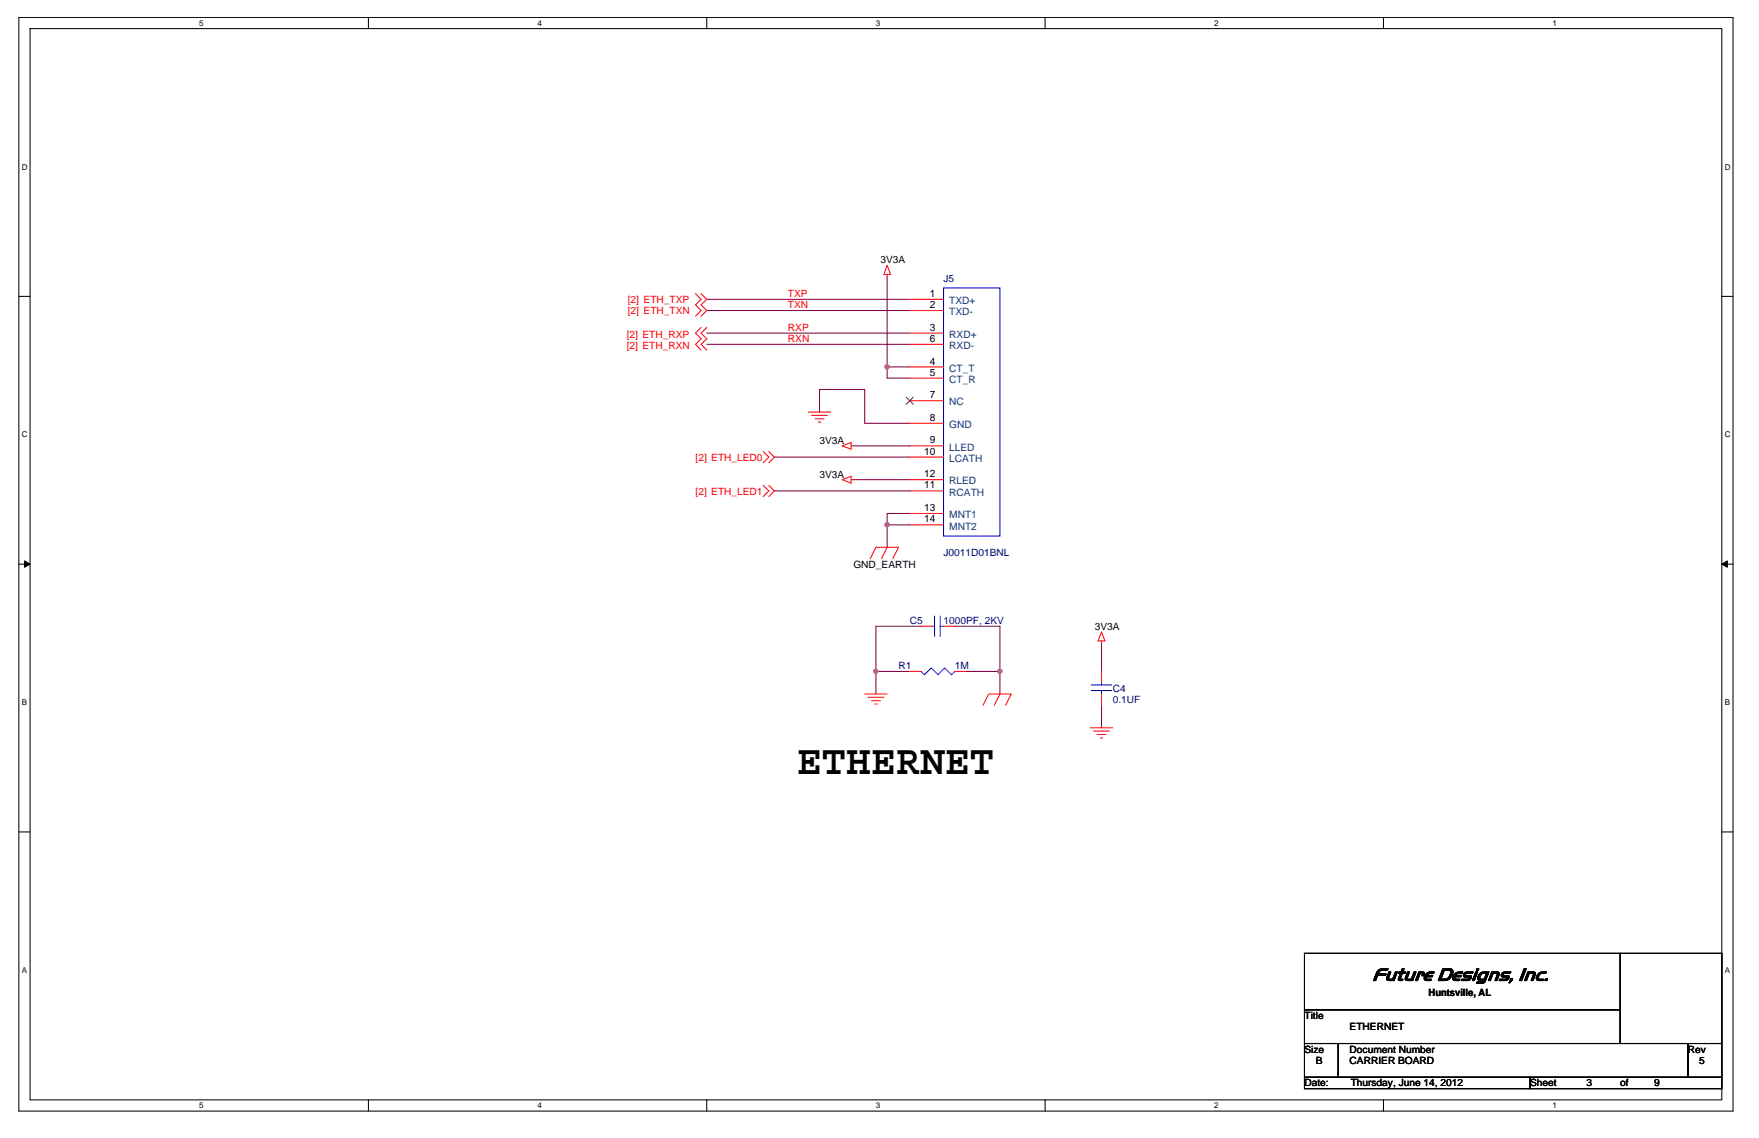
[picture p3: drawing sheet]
<svg xmlns="http://www.w3.org/2000/svg" width="432mm" height="279mm" viewBox="0 0 432 279" stroke-linecap="round" stroke-linejoin="round" font-family="sans-serif">
<path d="M4.6 4.3h420.8v268.5h-420.8zM7.4 7h415.3v263h-415.3z" fill="none" stroke="#000" stroke-width=".25"/>
<g fill="#fff">
<path d="M48.9 4.6h1.1v2.2h-1.1z"/>
<path d="M48.9 270.3h1.1v2.2h-1.1z"/>
</g>
<path d="M90.4 4.3v2.7M90.4 270v2.8" fill="none" stroke="#000" stroke-width=".25"/>
<g fill="#fff">
<path d="M132 4.6h1.1v2.2h-1.1z"/>
<path d="M132 270.3h1.1v2.2h-1.1z"/>
</g>
<path d="M173.5 4.3v2.7M173.5 270v2.8" fill="none" stroke="#000" stroke-width=".25"/>
<g fill="#fff">
<path d="M215 4.6h1.1v2.2h-1.1z"/>
<path d="M215 270.3h1.1v2.2h-1.1z"/>
</g>
<path d="M256.6 4.3v2.7M256.6 270v2.8" fill="none" stroke="#000" stroke-width=".25"/>
<g fill="#fff">
<path d="M298.1 4.6h1.1v2.2h-1.1z"/>
<path d="M298.1 270.3h1.1v2.2h-1.1z"/>
</g>
<path d="M339.6 4.3v2.7M339.6 270v2.8" fill="none" stroke="#000" stroke-width=".25"/>
<g fill="#fff">
<path d="M381.1 4.6h1.1v2.2h-1.1z"/>
<path d="M381.1 270.3h1.1v2.2h-1.1z"/>
<path d="M5.3 39.9h1.4v2.2h-1.4z"/>
<path d="M423.4 39.9h1.4v2.2h-1.4z"/>
<path d="M5.3 105.6h1.4v2.2h-1.4z"/>
<path d="M423.4 105.6h1.4v2.2h-1.4z"/>
</g>
<path d="M4.6 72.8h2.8M422.7 72.8h2.7" fill="none" stroke="#000" stroke-width=".25"/>
<g fill="#fff">
<path d="M5.3 171.4h1.4v2.2h-1.4z"/>
<path d="M423.4 171.4h1.3v2.2h-1.3z"/>
</g>
<path d="M4.6 138.5h2.8M422.7 138.5h2.7" fill="none" stroke="#000" stroke-width=".25"/>
<path d="M6 137.7l1.4 .8-1.4 .8zM422.7 138.5l1.3-.8v1.6z" fill="#000" stroke="#000" stroke-width=".25"/>
<g fill="#fff">
<path d="M5.3 237.1h1.4v2.2h-1.4z"/>
<path d="M423.4 237.1h1.3v2.2h-1.3z"/>
</g>
<path d="M4.6 204.3h2.8M422.7 204.3h2.7M320.2 234.1h77.5v13.8h-77.5zM397.7 234.1h25v22.1h-25zM320.2 247.9h77.5v8.3h-77.5zM320.2 256.2h8.3v8.3h-8.3zM328.5 256.2h85.9v8.3h-85.9zM414.4 256.2h8.3v8.3h-8.3zM320.2 264.5h55.4v2.8h-55.4zM375.6 264.5h47.1v2.8h-47.1z" fill="none" stroke="#000" stroke-width=".25"/>
<g fill="none" stroke="#800040" stroke-width=".25">
<path d="M173.5 73.5h49.8M173.5 76.2h49.8M217.8 67.9v22.2M173.5 84.5h49.8M173.5 81.8h49.8M217.8 90.1h5.5M217.8 90.1v2.7h5.5M190.1 112.2h33.2M201.2 101.2v-5.6h11.1v8.3h11M209.5 117.8h13.8M209.5 109.5h13.8M190.1 120.5h33.2"/>
<path d="M217.8 128.9h5.5M217.8 128.9v5.5M223.3 126.1h-5.5v2.8M226.1 153.8h-11.1v11M234.4 153.8h11.1v11M270.4 157.9v6.9M215 164.8h8.3M215 164.8v5.6M237.2 164.8h8.3M245.5 164.8v5.6M270.4 173.1v5.6"/>
</g>
<g fill="#f0f" stroke="#f0f" stroke-width=".25">
<circle cx="215" cy="164.8" r=".54"/>
<circle cx="245.4" cy="164.8" r=".54"/>
<circle cx="217.7" cy="128.8" r=".54"/>
<circle cx="217.7" cy="90.1" r=".54"/>
</g>
<g fill="none" stroke="#f00" stroke-width=".25">
<path d="M170.7 72.1l1.4 1.4-1.4 1.3 1.4 1.4-1.4 1.4M172.1 72.1l1.4 1.4-1.4 1.3 1.4 1.4-1.4 1.4M217.8 67.4v.5M217.8 65.2l.8 2.2h-1.6zM223.3 73.5h8.3M223.3 76.2h8.3M172.1 80.4l-1.4 1.4 1.4 1.4-1.4 1.3 1.4 1.4M173.5 80.4l-1.4 1.4 1.4 1.4-1.4 1.3 1.4 1.4M223.3 92.8h8.3M223.3 81.8h8.3M223.3 90.1h8.3M223.3 84.5h8.3"/>
<path d="M223.3 98.4h8.3M187.3 110.9l1.4 1.3-1.4 1.4M187.3 119.2l1.4 1.3-1.4 1.4M188.7 110.9l1.4 1.3-1.4 1.4M188.7 119.2l1.4 1.3-1.4 1.4M198.4 101.2h5.5M199.2 102h3.9M200.1 102.8h2.2M200.9 103.6h.6M206.7 109.5l2.2-.9v1.7zM206.7 117.8l2.2-.9v1.7zM208.9 109.5h.6"/>
<path d="M208.9 117.8h.6M223.3 103.9h8.3M223.3 109.5h8.3M223.3 112.2h8.3M223.3 117.8h8.3M213.6 137.2l1.4-2.8h5.6l-1.4 2.8M217.8 134.4l-1.4 2.8M223.3 120.5h8.3M223.3 126.1h8.3M223.3 128.9h8.3M226.1 153.8h2.8M231.6 153.8h2.8"/>
<path d="M270.4 157.4v.5M270.4 155.2l.8 2.2h-1.6zM212.3 170.4h5.5M213.1 171.2h3.9M213.9 172h2.2M214.7 172.8h.6M223.3 164.8h2.8M234.4 164.8h2.8M241.3 173.1l1.4-2.7h5.6l-1.4 2.7M245.5 170.4l-1.4 2.7M267.6 178.7h5.5M268.4 179.5h3.9"/>
<path d="M270.4 164.8v2.8M270.4 170.4v2.7M269.3 180.3h2.2M270.1 181.2h.6"/>
</g>
<path d="M231.6 70.7h13.9v60.9h-13.9zM228.9 153.8h.5M229.4 151.3v5M230.8 153.8h.8M230.8 151.3v5M226.1 164.8l.8 .8 1.7-1.6 1.7 1.6 1.6-1.6 1.7 1.6 .8-.8M267.9 169.5h5M267.9 168.1h5M270.4 167.6v.5M270.4 169.5v.9" fill="none" stroke="#00f" stroke-width=".25"/>
<path d="M222.5 97.5l1.7 1.8M224.2 97.5l-1.8 1.8" fill="none" stroke="#804000" stroke-width=".25"/>
<text font-size="10.2" x="195.6" y="190">ETHERNET</text>
<text font-size="4.7" x="336.9" y="240.7">Future Designs, Inc.</text>
<g font-size="2.5">
<text x="216.1" y="64.6">3V3A</text>
<text x="228.3" y="72.9">1</text>
<text x="228.3" y="75.6">2</text>
<text x="228.3" y="81.2">3</text>
<text x="228.3" y="83.9">6</text>
<text x="228.3" y="89.5">4</text>
<text x="228.3" y="92.2">5</text>
<text x="228.3" y="97.8">7</text>
<text x="228.3" y="103.3">8</text>
<text x="201.2" y="108.9">3V3A</text>
<text x="226.9" y="111.6">10</text>
<text x="228.3" y="108.9">9</text>
<text x="201.2" y="117.3">3V3A</text>
<text x="226.9" y="117.2">12</text>
<text x="226.9" y="119.9">11</text>
<text x="226.9" y="125.5">13</text>
<text x="226.9" y="128.3">14</text>
<text x="209.5" y="139.4">GND_EARTH</text>
<text x="268.7" y="154.6">3V3A</text>
<text x="350.7" y="244.6">Huntsville, AL</text>
<text x="320.2" y="250.1">Title</text>
<text x="331.3" y="252.9">ETHERNET</text>
<text x="320.2" y="258.4">Size</text>
<text x="323" y="261.2">B</text>
<text x="331.3" y="258.4">Document Number</text>
<text x="331.3" y="261.2">CARRIER BOARD</text>
<text x="414.4" y="258.4">Rev</text>
<text x="417.1" y="261.2">5</text>
<text x="320.2" y="266.7">Date:</text>
<text x="331.6" y="266.7">Thursday, June 14, 2012</text>
<text x="375.6" y="266.7">Sheet</text>
<text x="389.4" y="266.7">3</text>
<text x="397.7" y="266.7">of</text>
<text x="406.1" y="266.7">9</text>
</g>
<g font-size="2.5" fill="#000080">
<text x="231.6" y="69.3">J5</text>
<text x="231.6" y="136.6">J0011D01BNL</text>
<text x="223.3" y="153.2">C5</text>
<text x="231.6" y="153.2">1000PF, 2KV</text>
<text x="220.6" y="164.3">R1</text>
<text x="234.4" y="164.3">1M</text>
<text x="273.1" y="169.8">C4</text>
<text x="273.1" y="172.6">0.1UF</text>
</g>
<g font-size="2.5" fill="#f00">
<text x="154.1" y="74.3">[2] ETH_TXP</text>
<text x="154.1" y="77.1">[2] ETH_TXN</text>
<text x="193.4" y="75.7">TXN</text>
<text x="193.4" y="72.9">TXP</text>
<text x="153.9" y="82.9">[2] ETH_RXP</text>
<text x="193.4" y="84">RXN</text>
<text x="193.4" y="81.2">RXP</text>
<text x="153.9" y="85.7">[2] ETH_RXN</text>
<text x="170.7" y="113.1">[2] ETH_LED0</text>
<text x="170.7" y="121.4">[2] ETH_LED1</text>
</g>
<g font-size="2.5" fill="#004080">
<text x="233" y="74.6">TXD+</text>
<text x="233" y="77.4">TXD-</text>
<text x="233" y="82.9">RXD+</text>
<text x="233" y="85.7">RXD-</text>
<text x="233" y="94">CT_R</text>
<text x="233" y="91.2">CT_T</text>
<text x="233" y="99.5">NC</text>
<text x="233" y="105.1">GND</text>
<text x="233" y="110.6">LLED</text>
<text x="233" y="113.4">LCATH</text>
<text x="233" y="118.9">RLED</text>
<text x="233" y="121.7">RCATH</text>
<text x="233" y="127.2">MNT1</text>
<text x="233" y="130">MNT2</text>
</g>
<g font-size="2">
<text x="48.9" y="6.3">5</text>
<text x="132" y="6.3">4</text>
<text x="215" y="6.3">3</text>
<text x="298.1" y="6.3">2</text>
<text x="381.1" y="6.3">1</text>
<text x="5.3" y="41.7">D</text>
<text x="423.4" y="41.7">D</text>
<text x="5.3" y="107.4">C</text>
<text x="423.4" y="107.4">C</text>
<text x="5.3" y="173.1">B</text>
<text x="423.4" y="173.1">B</text>
<text x="5.3" y="238.9">A</text>
<text x="423.4" y="238.9">A</text>
<text x="48.9" y="272.1">5</text>
<text x="132" y="272.1">4</text>
<text x="215" y="272.1">3</text>
<text x="298.1" y="272.1">2</text>
<text x="381.1" y="272.1">1</text>
</g>
</svg>
